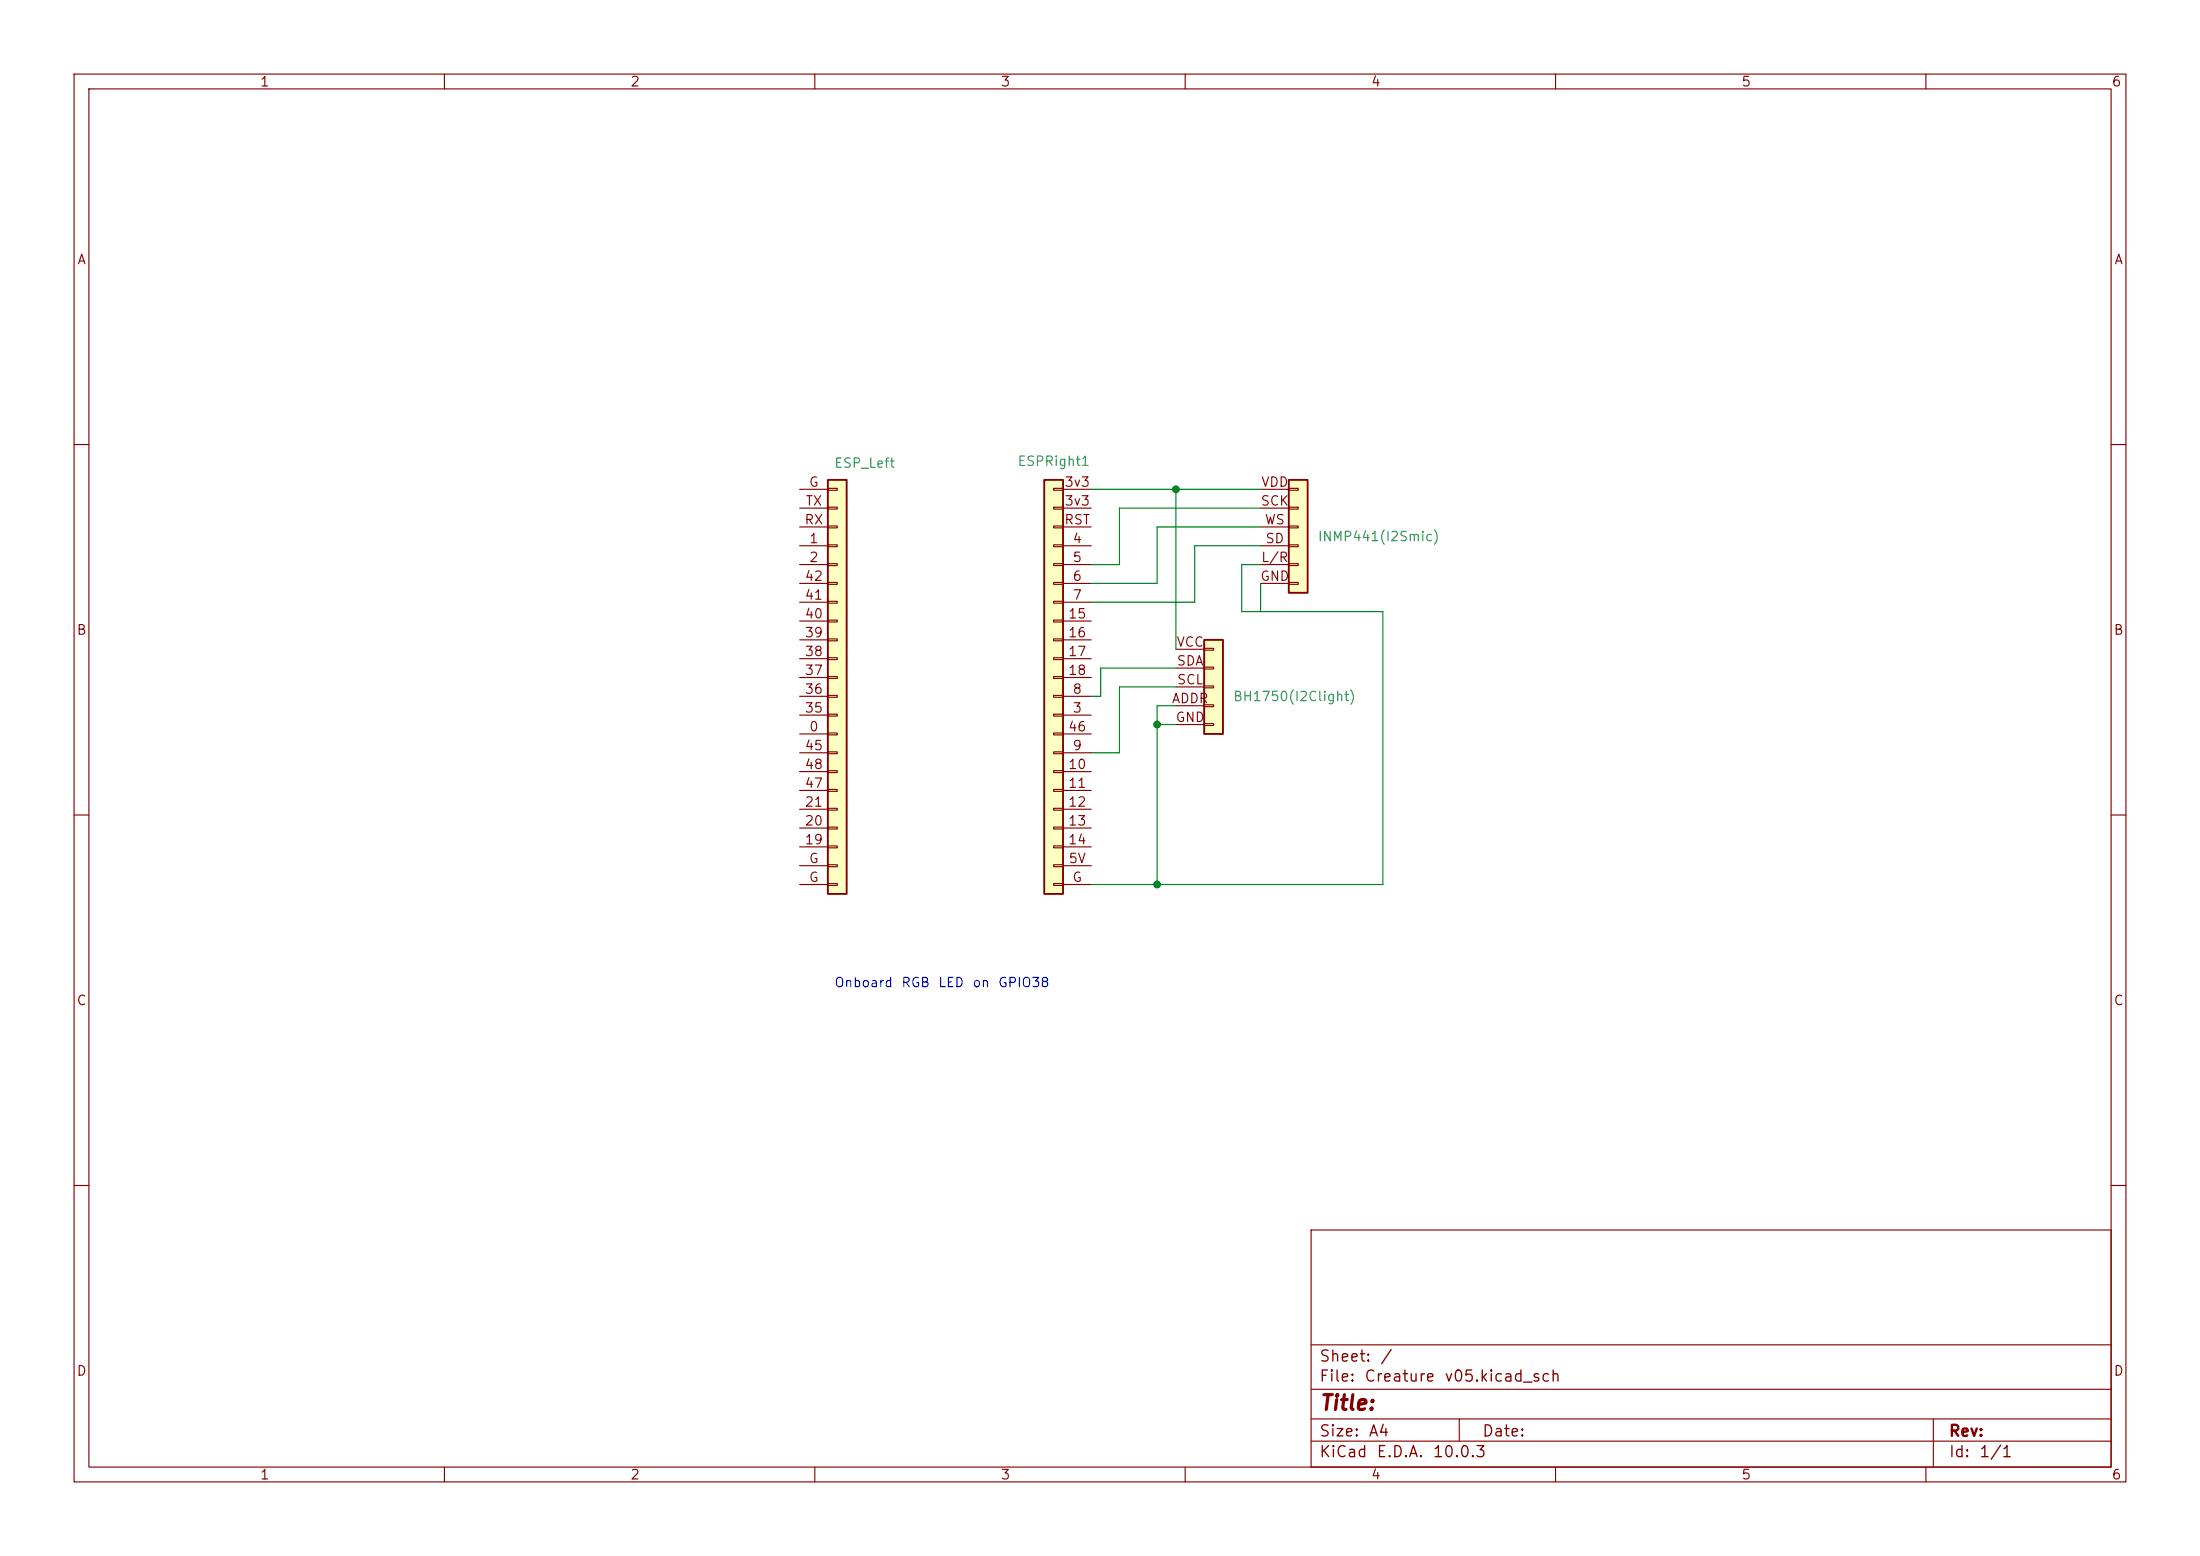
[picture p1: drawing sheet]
(kicad_sch
 (version 20260306)
 (generator "eeschema")
 (generator_version "10.0")
 (paper "A4")
 (lib_symbols
  (symbol "Conn_01x22_1"
   (pin_names
    (offset 1.016) (hide yes)) (exclude_from_sim no) (in_bom yes) (on_board yes)
   (in_pos_files yes)
   (duplicate_pin_numbers_are_jumpers no)
   (property "Reference" "J3" (at 0 -34.29 0) (show_name no) (do_not_autoplace no) (effects (font (size 1.27 1.27))))
   (property "Value" "Conn_01x22" (at 0 -31.75 0) (show_name no) (do_not_autoplace no) (effects (font (size 1.27 1.27))))
   (property "Footprint" "" (at 0 0 0) (show_name no) (do_not_autoplace no) (hide yes) (effects (font (size 1.27 1.27))))
   (property "Datasheet" "" (at 0 0 0) (show_name no) (do_not_autoplace no) (hide yes) (effects (font (size 1.27 1.27))))
   (property "Description" "Generic connector, single row, 01x22, script generated (kicad-library-utils/schlib/autogen/connector/)" (at 0 0 0) (show_name no) (do_not_autoplace no) (hide yes) (effects (font (size 1.27 1.27))))
   (symbol "Conn_01x22_1_1_1"
    (rectangle (start -1.27 26.67) (end 1.27 -29.21) (stroke (width 0.254) (type default)) (fill (type background)))
    (rectangle (start -1.27 25.527) (end 0 25.273) (stroke (width 0.1524) (type default)) (fill (type none)))
    (rectangle (start -1.27 22.987) (end 0 22.733) (stroke (width 0.1524) (type default)) (fill (type none)))
    (rectangle (start -1.27 20.447) (end 0 20.193) (stroke (width 0.1524) (type default)) (fill (type none)))
    (rectangle (start -1.27 17.907) (end 0 17.653) (stroke (width 0.1524) (type default)) (fill (type none)))
    (rectangle (start -1.27 15.367) (end 0 15.113) (stroke (width 0.1524) (type default)) (fill (type none)))
    (rectangle (start -1.27 12.827) (end 0 12.573) (stroke (width 0.1524) (type default)) (fill (type none)))
    (rectangle (start -1.27 10.287) (end 0 10.033) (stroke (width 0.1524) (type default)) (fill (type none)))
    (rectangle (start -1.27 7.747) (end 0 7.493) (stroke (width 0.1524) (type default)) (fill (type none)))
    (rectangle (start -1.27 5.207) (end 0 4.953) (stroke (width 0.1524) (type default)) (fill (type none)))
    (rectangle (start -1.27 2.667) (end 0 2.413) (stroke (width 0.1524) (type default)) (fill (type none)))
    (rectangle (start -1.27 0.127) (end 0 -0.127) (stroke (width 0.1524) (type default)) (fill (type none)))
    (rectangle (start -1.27 -2.413) (end 0 -2.667) (stroke (width 0.1524) (type default)) (fill (type none)))
    (rectangle (start -1.27 -4.953) (end 0 -5.207) (stroke (width 0.1524) (type default)) (fill (type none)))
    (rectangle (start -1.27 -7.493) (end 0 -7.747) (stroke (width 0.1524) (type default)) (fill (type none)))
    (rectangle (start -1.27 -10.033) (end 0 -10.287) (stroke (width 0.1524) (type default)) (fill (type none)))
    (rectangle (start -1.27 -12.573) (end 0 -12.827) (stroke (width 0.1524) (type default)) (fill (type none)))
    (rectangle (start -1.27 -15.113) (end 0 -15.367) (stroke (width 0.1524) (type default)) (fill (type none)))
    (rectangle (start -1.27 -17.653) (end 0 -17.907) (stroke (width 0.1524) (type default)) (fill (type none)))
    (rectangle (start -1.27 -20.193) (end 0 -20.447) (stroke (width 0.1524) (type default)) (fill (type none)))
    (rectangle (start -1.27 -22.733) (end 0 -22.987) (stroke (width 0.1524) (type default)) (fill (type none)))
    (rectangle (start -1.27 -25.273) (end 0 -25.527) (stroke (width 0.1524) (type default)) (fill (type none)))
    (rectangle (start -1.27 -27.813) (end 0 -28.067) (stroke (width 0.1524) (type default)) (fill (type none)))
    (pin passive line (at -5.08 -7.62 0) (length 3.81) (name "Pin_14" (effects (font (size 1.27 1.27)))) (number "0" (effects (font (size 1.27 1.27)))))
    (pin passive line (at -5.08 17.78 0) (length 3.81) (name "Pin_4" (effects (font (size 1.27 1.27)))) (number "1" (effects (font (size 1.27 1.27)))))
    (pin passive line (at -5.08 15.24 0) (length 3.81) (name "Pin_5" (effects (font (size 1.27 1.27)))) (number "2" (effects (font (size 1.27 1.27)))))
    (pin passive line (at -5.08 -22.86 0) (length 3.81) (name "Pin_20" (effects (font (size 1.27 1.27)))) (number "19" (effects (font (size 1.27 1.27)))))
    (pin passive line (at -5.08 -20.32 0) (length 3.81) (name "Pin_19" (effects (font (size 1.27 1.27)))) (number "20" (effects (font (size 1.27 1.27)))))
    (pin passive line (at -5.08 -17.78 0) (length 3.81) (name "Pin_18" (effects (font (size 1.27 1.27)))) (number "21" (effects (font (size 1.27 1.27)))))
    (pin passive line (at -5.08 -5.08 0) (length 3.81) (name "Pin_13" (effects (font (size 1.27 1.27)))) (number "35" (effects (font (size 1.27 1.27)))))
    (pin passive line (at -5.08 -2.54 0) (length 3.81) (name "Pin_12" (effects (font (size 1.27 1.27)))) (number "36" (effects (font (size 1.27 1.27)))))
    (pin passive line (at -5.08 0 0) (length 3.81) (name "Pin_11" (effects (font (size 1.27 1.27)))) (number "37" (effects (font (size 1.27 1.27)))))
    (pin passive line (at -5.08 2.54 0) (length 3.81) (name "Pin_10" (effects (font (size 1.27 1.27)))) (number "38" (effects (font (size 1.27 1.27)))))
    (pin passive line (at -5.08 5.08 0) (length 3.81) (name "Pin_9" (effects (font (size 1.27 1.27)))) (number "39" (effects (font (size 1.27 1.27)))))
    (pin passive line (at -5.08 7.62 0) (length 3.81) (name "Pin_8" (effects (font (size 1.27 1.27)))) (number "40" (effects (font (size 1.27 1.27)))))
    (pin passive line (at -5.08 10.16 0) (length 3.81) (name "Pin_7" (effects (font (size 1.27 1.27)))) (number "41" (effects (font (size 1.27 1.27)))))
    (pin passive line (at -5.08 12.7 0) (length 3.81) (name "Pin_6" (effects (font (size 1.27 1.27)))) (number "42" (effects (font (size 1.27 1.27)))))
    (pin passive line (at -5.08 -10.16 0) (length 3.81) (name "Pin_15" (effects (font (size 1.27 1.27)))) (number "45" (effects (font (size 1.27 1.27)))))
    (pin passive line (at -5.08 -15.24 0) (length 3.81) (name "Pin_17" (effects (font (size 1.27 1.27)))) (number "47" (effects (font (size 1.27 1.27)))))
    (pin passive line (at -5.08 -12.7 0) (length 3.81) (name "Pin_16" (effects (font (size 1.27 1.27)))) (number "48" (effects (font (size 1.27 1.27)))))
    (pin passive line (at -5.08 25.4 0) (length 3.81) (name "Pin_1" (effects (font (size 1.27 1.27)))) (number "G" (effects (font (size 1.27 1.27)))))
    (pin passive line (at -5.08 -25.4 0) (length 3.81) (name "Pin_21" (effects (font (size 1.27 1.27)))) (number "G" (effects (font (size 1.27 1.27)))))
    (pin passive line (at -5.08 -27.94 0) (length 3.81) (name "Pin_22" (effects (font (size 1.27 1.27)))) (number "G" (effects (font (size 1.27 1.27)))))
    (pin passive line (at -5.08 20.32 0) (length 3.81) (name "Pin_3" (effects (font (size 1.27 1.27)))) (number "RX" (effects (font (size 1.27 1.27)))))
    (pin passive line (at -5.08 22.86 0) (length 3.81) (name "Pin_2" (effects (font (size 1.27 1.27)))) (number "TX" (effects (font (size 1.27 1.27))))))
   (embedded_fonts no))
  (symbol "Connector_Generic:Conn_01x05"
   (pin_names
    (offset 1.016) (hide yes)) (exclude_from_sim no) (in_bom yes) (on_board yes)
   (in_pos_files yes)
   (duplicate_pin_numbers_are_jumpers no)
   (property "Reference" "J1" (at 2.54 1.2701 0) (show_name no) (do_not_autoplace no) (hide yes) (effects (font (size 1.27 1.27)) (justify left)))
   (property "Value" "BH1750(I2Clight)" (at 2.54 -1.2699 0) (show_name no) (do_not_autoplace no) (effects (font (size 1.27 1.27)) (justify left)))
   (property "Footprint" "" (at 0 0 0) (show_name no) (do_not_autoplace no) (hide yes) (effects (font (size 1.27 1.27))))
   (property "Datasheet" "" (at 0 0 0) (show_name no) (do_not_autoplace no) (hide yes) (effects (font (size 1.27 1.27))))
   (property "Description" "Generic connector, single row, 01x05, script generated (kicad-library-utils/schlib/autogen/connector/)" (at 0 0 0) (show_name no) (do_not_autoplace no) (hide yes) (effects (font (size 1.27 1.27))))
   (symbol "Conn_01x05_1_1"
    (rectangle (start -1.27 6.35) (end 1.27 -6.35) (stroke (width 0.254) (type default)) (fill (type background)))
    (rectangle (start -1.27 5.207) (end 0 4.953) (stroke (width 0.1524) (type default)) (fill (type none)))
    (rectangle (start -1.27 2.667) (end 0 2.413) (stroke (width 0.1524) (type default)) (fill (type none)))
    (rectangle (start -1.27 0.127) (end 0 -0.127) (stroke (width 0.1524) (type default)) (fill (type none)))
    (rectangle (start -1.27 -2.413) (end 0 -2.667) (stroke (width 0.1524) (type default)) (fill (type none)))
    (rectangle (start -1.27 -4.953) (end 0 -5.207) (stroke (width 0.1524) (type default)) (fill (type none)))
    (pin passive line (at -5.08 -2.54 0) (length 3.81) (name "Pin_4" (effects (font (size 1.27 1.27)))) (number "ADDR" (effects (font (size 1.27 1.27)))))
    (pin passive line (at -5.08 -5.08 0) (length 3.81) (name "Pin_5" (effects (font (size 1.27 1.27)))) (number "GND" (effects (font (size 1.27 1.27)))))
    (pin passive line (at -5.08 0 0) (length 3.81) (name "Pin_3" (effects (font (size 1.27 1.27)))) (number "SCL" (effects (font (size 1.27 1.27)))))
    (pin passive line (at -5.08 2.54 0) (length 3.81) (name "Pin_2" (effects (font (size 1.27 1.27)))) (number "SDA" (effects (font (size 1.27 1.27)))))
    (pin passive line (at -5.08 5.08 0) (length 3.81) (name "Pin_1" (effects (font (size 1.27 1.27)))) (number "VCC" (effects (font (size 1.27 1.27))))))
   (embedded_fonts no))
  (symbol "Connector_Generic:Conn_01x06"
   (pin_names
    (offset 1.016) (hide yes)) (exclude_from_sim no) (in_bom yes) (on_board yes)
   (in_pos_files yes)
   (duplicate_pin_numbers_are_jumpers no)
   (property "Reference" "INMP441(I2Smic)" (at 2.54 -1.2699 0) (show_name no) (do_not_autoplace no) (effects (font (size 1.27 1.27)) (justify left)))
   (property "Value" "" (at 2.54 -2.5399 0) (show_name no) (do_not_autoplace no) (effects (font (size 1.27 1.27)) (justify left)))
   (property "Footprint" "" (at 0 0 0) (show_name no) (do_not_autoplace no) (hide yes) (effects (font (size 1.27 1.27))))
   (property "Datasheet" "" (at 0 0 0) (show_name no) (do_not_autoplace no) (hide yes) (effects (font (size 1.27 1.27))))
   (property "Description" "Generic connector, single row, 01x06, script generated (kicad-library-utils/schlib/autogen/connector/)" (at 0 0 0) (show_name no) (do_not_autoplace no) (hide yes) (effects (font (size 1.27 1.27))))
   (symbol "Conn_01x06_1_1"
    (rectangle (start -1.27 6.35) (end 1.27 -8.89) (stroke (width 0.254) (type default)) (fill (type background)))
    (rectangle (start -1.27 5.207) (end 0 4.953) (stroke (width 0.1524) (type default)) (fill (type none)))
    (rectangle (start -1.27 2.667) (end 0 2.413) (stroke (width 0.1524) (type default)) (fill (type none)))
    (rectangle (start -1.27 0.127) (end 0 -0.127) (stroke (width 0.1524) (type default)) (fill (type none)))
    (rectangle (start -1.27 -2.413) (end 0 -2.667) (stroke (width 0.1524) (type default)) (fill (type none)))
    (rectangle (start -1.27 -4.953) (end 0 -5.207) (stroke (width 0.1524) (type default)) (fill (type none)))
    (rectangle (start -1.27 -7.493) (end 0 -7.747) (stroke (width 0.1524) (type default)) (fill (type none)))
    (pin passive line (at -5.08 -7.62 0) (length 3.81) (name "Pin_6" (effects (font (size 1.27 1.27)))) (number "GND" (effects (font (size 1.27 1.27)))))
    (pin passive line (at -5.08 -5.08 0) (length 3.81) (name "Pin_5" (effects (font (size 1.27 1.27)))) (number "L/R" (effects (font (size 1.27 1.27)))))
    (pin passive line (at -5.08 2.54 0) (length 3.81) (name "Pin_2" (effects (font (size 1.27 1.27)))) (number "SCK" (effects (font (size 1.27 1.27)))))
    (pin passive line (at -5.08 -2.54 0) (length 3.81) (name "Pin_4" (effects (font (size 1.27 1.27)))) (number "SD" (effects (font (size 1.27 1.27)))))
    (pin passive line (at -5.08 5.08 0) (length 3.81) (name "Pin_1" (effects (font (size 1.27 1.27)))) (number "VDD" (effects (font (size 1.27 1.27)))))
    (pin passive line (at -5.08 0 0) (length 3.81) (name "Pin_3" (effects (font (size 1.27 1.27)))) (number "WS" (effects (font (size 1.27 1.27))))))
   (embedded_fonts no))
  (symbol "Connector_Generic:Conn_01x22"
   (pin_names
    (offset 1.016) (hide yes)) (exclude_from_sim no) (in_bom yes) (on_board yes)
   (in_pos_files yes)
   (duplicate_pin_numbers_are_jumpers no)
   (property "Reference" "J3" (at 0 -34.29 0) (show_name no) (do_not_autoplace no) (effects (font (size 1.27 1.27))))
   (property "Value" "Conn_01x22" (at 0 -31.75 0) (show_name no) (do_not_autoplace no) (effects (font (size 1.27 1.27))))
   (property "Footprint" "" (at 0 0 0) (show_name no) (do_not_autoplace no) (hide yes) (effects (font (size 1.27 1.27))))
   (property "Datasheet" "" (at 0 0 0) (show_name no) (do_not_autoplace no) (hide yes) (effects (font (size 1.27 1.27))))
   (property "Description" "Generic connector, single row, 01x22, script generated (kicad-library-utils/schlib/autogen/connector/)" (at 0 0 0) (show_name no) (do_not_autoplace no) (hide yes) (effects (font (size 1.27 1.27))))
   (symbol "Conn_01x22_1_1"
    (rectangle (start -1.27 26.67) (end 1.27 -29.21) (stroke (width 0.254) (type default)) (fill (type background)))
    (rectangle (start -1.27 25.527) (end 0 25.273) (stroke (width 0.1524) (type default)) (fill (type none)))
    (rectangle (start -1.27 22.987) (end 0 22.733) (stroke (width 0.1524) (type default)) (fill (type none)))
    (rectangle (start -1.27 20.447) (end 0 20.193) (stroke (width 0.1524) (type default)) (fill (type none)))
    (rectangle (start -1.27 17.907) (end 0 17.653) (stroke (width 0.1524) (type default)) (fill (type none)))
    (rectangle (start -1.27 15.367) (end 0 15.113) (stroke (width 0.1524) (type default)) (fill (type none)))
    (rectangle (start -1.27 12.827) (end 0 12.573) (stroke (width 0.1524) (type default)) (fill (type none)))
    (rectangle (start -1.27 10.287) (end 0 10.033) (stroke (width 0.1524) (type default)) (fill (type none)))
    (rectangle (start -1.27 7.747) (end 0 7.493) (stroke (width 0.1524) (type default)) (fill (type none)))
    (rectangle (start -1.27 5.207) (end 0 4.953) (stroke (width 0.1524) (type default)) (fill (type none)))
    (rectangle (start -1.27 2.667) (end 0 2.413) (stroke (width 0.1524) (type default)) (fill (type none)))
    (rectangle (start -1.27 0.127) (end 0 -0.127) (stroke (width 0.1524) (type default)) (fill (type none)))
    (rectangle (start -1.27 -2.413) (end 0 -2.667) (stroke (width 0.1524) (type default)) (fill (type none)))
    (rectangle (start -1.27 -4.953) (end 0 -5.207) (stroke (width 0.1524) (type default)) (fill (type none)))
    (rectangle (start -1.27 -7.493) (end 0 -7.747) (stroke (width 0.1524) (type default)) (fill (type none)))
    (rectangle (start -1.27 -10.033) (end 0 -10.287) (stroke (width 0.1524) (type default)) (fill (type none)))
    (rectangle (start -1.27 -12.573) (end 0 -12.827) (stroke (width 0.1524) (type default)) (fill (type none)))
    (rectangle (start -1.27 -15.113) (end 0 -15.367) (stroke (width 0.1524) (type default)) (fill (type none)))
    (rectangle (start -1.27 -17.653) (end 0 -17.907) (stroke (width 0.1524) (type default)) (fill (type none)))
    (rectangle (start -1.27 -20.193) (end 0 -20.447) (stroke (width 0.1524) (type default)) (fill (type none)))
    (rectangle (start -1.27 -22.733) (end 0 -22.987) (stroke (width 0.1524) (type default)) (fill (type none)))
    (rectangle (start -1.27 -25.273) (end 0 -25.527) (stroke (width 0.1524) (type default)) (fill (type none)))
    (rectangle (start -1.27 -27.813) (end 0 -28.067) (stroke (width 0.1524) (type default)) (fill (type none)))
    (pin passive line (at -5.08 2.54 0) (length 3.81) (name "Pin_10" (effects (font (size 1.27 1.27)))) (number "3" (effects (font (size 1.27 1.27)))))
    (pin passive line (at -5.08 -25.4 0) (length 3.81) (name "Pin_21" (effects (font (size 1.27 1.27)))) (number "3v3" (effects (font (size 1.27 1.27)))))
    (pin passive line (at -5.08 -27.94 0) (length 3.81) (name "Pin_22" (effects (font (size 1.27 1.27)))) (number "3v3" (effects (font (size 1.27 1.27)))))
    (pin passive line (at -5.08 -20.32 0) (length 3.81) (name "Pin_19" (effects (font (size 1.27 1.27)))) (number "4" (effects (font (size 1.27 1.27)))))
    (pin passive line (at -5.08 -17.78 0) (length 3.81) (name "Pin_18" (effects (font (size 1.27 1.27)))) (number "5" (effects (font (size 1.27 1.27)))))
    (pin passive line (at -5.08 22.86 0) (length 3.81) (name "Pin_2" (effects (font (size 1.27 1.27)))) (number "5V" (effects (font (size 1.27 1.27)))))
    (pin passive line (at -5.08 -15.24 0) (length 3.81) (name "Pin_17" (effects (font (size 1.27 1.27)))) (number "6" (effects (font (size 1.27 1.27)))))
    (pin passive line (at -5.08 -12.7 0) (length 3.81) (name "Pin_16" (effects (font (size 1.27 1.27)))) (number "7" (effects (font (size 1.27 1.27)))))
    (pin passive line (at -5.08 0 0) (length 3.81) (name "Pin_11" (effects (font (size 1.27 1.27)))) (number "8" (effects (font (size 1.27 1.27)))))
    (pin passive line (at -5.08 7.62 0) (length 3.81) (name "Pin_8" (effects (font (size 1.27 1.27)))) (number "9" (effects (font (size 1.27 1.27)))))
    (pin passive line (at -5.08 10.16 0) (length 3.81) (name "Pin_7" (effects (font (size 1.27 1.27)))) (number "10" (effects (font (size 1.27 1.27)))))
    (pin passive line (at -5.08 12.7 0) (length 3.81) (name "Pin_6" (effects (font (size 1.27 1.27)))) (number "11" (effects (font (size 1.27 1.27)))))
    (pin passive line (at -5.08 15.24 0) (length 3.81) (name "Pin_5" (effects (font (size 1.27 1.27)))) (number "12" (effects (font (size 1.27 1.27)))))
    (pin passive line (at -5.08 17.78 0) (length 3.81) (name "Pin_4" (effects (font (size 1.27 1.27)))) (number "13" (effects (font (size 1.27 1.27)))))
    (pin passive line (at -5.08 20.32 0) (length 3.81) (name "Pin_3" (effects (font (size 1.27 1.27)))) (number "14" (effects (font (size 1.27 1.27)))))
    (pin passive line (at -5.08 -10.16 0) (length 3.81) (name "Pin_15" (effects (font (size 1.27 1.27)))) (number "15" (effects (font (size 1.27 1.27)))))
    (pin passive line (at -5.08 -7.62 0) (length 3.81) (name "Pin_14" (effects (font (size 1.27 1.27)))) (number "16" (effects (font (size 1.27 1.27)))))
    (pin passive line (at -5.08 -5.08 0) (length 3.81) (name "Pin_13" (effects (font (size 1.27 1.27)))) (number "17" (effects (font (size 1.27 1.27)))))
    (pin passive line (at -5.08 -2.54 0) (length 3.81) (name "Pin_12" (effects (font (size 1.27 1.27)))) (number "18" (effects (font (size 1.27 1.27)))))
    (pin passive line (at -5.08 5.08 0) (length 3.81) (name "Pin_9" (effects (font (size 1.27 1.27)))) (number "46" (effects (font (size 1.27 1.27)))))
    (pin passive line (at -5.08 25.4 0) (length 3.81) (name "Pin_1" (effects (font (size 1.27 1.27)))) (number "G" (effects (font (size 1.27 1.27)))))
    (pin passive line (at -5.08 -22.86 0) (length 3.81) (name "Pin_20" (effects (font (size 1.27 1.27)))) (number "RST" (effects (font (size 1.27 1.27))))))
   (embedded_fonts no)))
 (text "Onboard RGB LED on GPIO38"
  (exclude_from_sim no)
  (at 126.746 132.842 0)
  (effects (font (size 1.27 1.27))))
 (junction
  (at 158.75 66.04)
  (diameter 0)
  (color 0 0 0 0))
 (junction
  (at 156.21 119.38)
  (diameter 0)
  (color 0 0 0 0))
 (junction
  (at 156.21 97.79)
  (diameter 0)
  (color 0 0 0 0))
 (wire
  (pts (xy 156.21 71.12) (xy 156.21 78.74))
  (stroke (width 0) (type default)))
 (wire
  (pts (xy 170.18 68.58) (xy 151.13 68.58))
  (stroke (width 0) (type default)))
 (wire
  (pts (xy 170.18 71.12) (xy 156.21 71.12))
  (stroke (width 0) (type default)))
 (wire
  (pts (xy 147.32 119.38) (xy 156.21 119.38))
  (stroke (width 0) (type default)))
 (wire
  (pts (xy 158.75 90.17) (xy 148.59 90.17))
  (stroke (width 0) (type default)))
 (wire
  (pts (xy 148.59 90.17) (xy 148.59 93.98))
  (stroke (width 0) (type default)))
 (wire
  (pts (xy 158.75 66.04) (xy 170.18 66.04))
  (stroke (width 0) (type default)))
 (wire
  (pts (xy 156.21 97.79) (xy 158.75 97.79))
  (stroke (width 0) (type default)))
 (wire
  (pts (xy 151.13 92.71) (xy 151.13 101.6))
  (stroke (width 0) (type default)))
 (wire
  (pts (xy 148.59 93.98) (xy 147.32 93.98))
  (stroke (width 0) (type default)))
 (wire
  (pts (xy 161.29 73.66) (xy 161.29 81.28))
  (stroke (width 0) (type default)))
 (wire
  (pts (xy 167.64 76.2) (xy 167.64 82.55))
  (stroke (width 0) (type default)))
 (wire
  (pts (xy 156.21 95.25) (xy 158.75 95.25))
  (stroke (width 0) (type default)))
 (wire
  (pts (xy 170.18 82.55) (xy 170.18 78.74))
  (stroke (width 0) (type default)))
 (wire
  (pts (xy 167.64 82.55) (xy 186.69 82.55))
  (stroke (width 0) (type default)))
 (wire
  (pts (xy 170.18 73.66) (xy 161.29 73.66))
  (stroke (width 0) (type default)))
 (wire
  (pts (xy 186.69 82.55) (xy 186.69 119.38))
  (stroke (width 0) (type default)))
 (wire
  (pts (xy 147.32 78.74) (xy 156.21 78.74))
  (stroke (width 0) (type default)))
 (wire
  (pts (xy 151.13 68.58) (xy 151.13 76.2))
  (stroke (width 0) (type default)))
 (wire
  (pts (xy 151.13 76.2) (xy 147.32 76.2))
  (stroke (width 0) (type default)))
 (wire
  (pts (xy 147.32 81.28) (xy 161.29 81.28))
  (stroke (width 0) (type default)))
 (wire
  (pts (xy 158.75 87.63) (xy 158.75 66.04))
  (stroke (width 0) (type default)))
 (wire
  (pts (xy 147.32 101.6) (xy 151.13 101.6))
  (stroke (width 0) (type default)))
 (wire
  (pts (xy 156.21 119.38) (xy 186.69 119.38))
  (stroke (width 0) (type default)))
 (wire
  (pts (xy 147.32 66.04) (xy 158.75 66.04))
  (stroke (width 0) (type default)))
 (wire
  (pts (xy 167.64 76.2) (xy 170.18 76.2))
  (stroke (width 0) (type default)))
 (wire
  (pts (xy 156.21 97.79) (xy 156.21 119.38))
  (stroke (width 0) (type default)))
 (wire
  (pts (xy 158.75 92.71) (xy 151.13 92.71))
  (stroke (width 0) (type default)))
 (wire
  (pts (xy 156.21 97.79) (xy 156.21 95.25))
  (stroke (width 0) (type default)))
 (symbol
  (lib_id "Connector_Generic:Conn_01x06")
  (at 175.26 71.12 0)
  (unit 1)
  (body_style 1)
  (exclude_from_sim no)
  (in_bom yes)
  (on_board yes)
  (in_pos_files yes)
  (dnp no)
  (fields_autoplaced yes)
  (property "Reference" "INMP441(I2Smic)" (at 177.8 72.3899 0) (show_name no) (do_not_autoplace no) (effects (font (size 1.27 1.27)) (justify left)))
  (property "Value" "" (at 177.8 73.6599 0) (show_name no) (do_not_autoplace no) (effects (font (size 1.27 1.27)) (justify left)))
  (property "Footprint" "" (at 175.26 71.12 0) (hide yes) (show_name no) (do_not_autoplace no) (effects (font (size 1.27 1.27))))
  (property "Datasheet" "" (at 175.26 71.12 0) (hide yes) (show_name no) (do_not_autoplace no) (effects (font (size 1.27 1.27))))
  (property "Description" "Generic connector, single row, 01x06, script generated (kicad-library-utils/schlib/autogen/connector/)" (at 175.26 71.12 0) (hide yes) (show_name no) (do_not_autoplace no) (effects (font (size 1.27 1.27))))
  (pin "SCK")
  (pin "VDD")
  (pin "GND")
  (pin "WS")
  (pin "SD")
  (pin "L/R")
  (instances (project "Creature v05" (path "" (reference "INMP441(I2Smic)") (unit 1)))))
 (symbol
  (lib_name "Conn_01x22_1")
  (lib_id "Connector_Generic:Conn_01x22")
  (at 113.03 91.44 0)
  (unit 1)
  (body_style 1)
  (exclude_from_sim no)
  (in_bom yes)
  (on_board yes)
  (in_pos_files yes)
  (dnp no)
  (property "Reference" "J3" (at 115.57 91.4399 0) (hide yes) (show_name no) (do_not_autoplace no) (effects (font (size 1.27 1.27)) (justify left)))
  (property "Value" "ESP_Left" (at 112.522 62.484 0) (show_name no) (do_not_autoplace no) (effects (font (size 1.27 1.27)) (justify left)))
  (property "Footprint" "" (at 113.03 91.44 0) (hide yes) (show_name no) (do_not_autoplace no) (effects (font (size 1.27 1.27))))
  (property "Datasheet" "" (at 113.03 91.44 0) (hide yes) (show_name no) (do_not_autoplace no) (effects (font (size 1.27 1.27))))
  (property "Description" "Generic connector, single row, 01x22, script generated (kicad-library-utils/schlib/autogen/connector/)" (at 113.03 91.44 0) (hide yes) (show_name no) (do_not_autoplace no) (effects (font (size 1.27 1.27))))
  (pin "42")
  (pin "41")
  (pin "G")
  (pin "19")
  (pin "RX")
  (pin "1")
  (pin "2")
  (pin "21")
  (pin "37")
  (pin "47")
  (pin "TX")
  (pin "48")
  (pin "20")
  (pin "40")
  (pin "G")
  (pin "G")
  (pin "35")
  (pin "45")
  (pin "38")
  (pin "0")
  (pin "36")
  (pin "39"))
 (symbol
  (lib_id "Connector_Generic:Conn_01x05")
  (at 163.83 92.71 0)
  (unit 1)
  (body_style 1)
  (exclude_from_sim no)
  (in_bom yes)
  (on_board yes)
  (in_pos_files yes)
  (dnp no)
  (fields_autoplaced yes)
  (property "Reference" "J1" (at 166.37 91.4399 0) (hide yes) (show_name no) (do_not_autoplace no) (effects (font (size 1.27 1.27)) (justify left)))
  (property "Value" "BH1750(I2Clight)" (at 166.37 93.9799 0) (show_name no) (do_not_autoplace no) (effects (font (size 1.27 1.27)) (justify left)))
  (property "Footprint" "" (at 163.83 92.71 0) (hide yes) (show_name no) (do_not_autoplace no) (effects (font (size 1.27 1.27))))
  (property "Datasheet" "" (at 163.83 92.71 0) (hide yes) (show_name no) (do_not_autoplace no) (effects (font (size 1.27 1.27))))
  (property "Description" "Generic connector, single row, 01x05, script generated (kicad-library-utils/schlib/autogen/connector/)" (at 163.83 92.71 0) (hide yes) (show_name no) (do_not_autoplace no) (effects (font (size 1.27 1.27))))
  (pin "GND")
  (pin "ADDR")
  (pin "SCL")
  (pin "VCC")
  (pin "SDA"))
 (symbol
  (lib_id "Connector_Generic:Conn_01x22")
  (at 142.24 93.98 180)
  (unit 1)
  (body_style 1)
  (exclude_from_sim no)
  (in_bom yes)
  (on_board yes)
  (in_pos_files yes)
  (dnp no)
  (fields_autoplaced yes)
  (property "Reference" "ESPRight1" (at 142.24 62.23 0) (show_name no) (do_not_autoplace no) (effects (font (size 1.27 1.27))))
  (property "Value" "" (at 142.24 62.23 0) (show_name no) (do_not_autoplace no) (effects (font (size 1.27 1.27))))
  (property "Footprint" "" (at 142.24 93.98 0) (hide yes) (show_name no) (do_not_autoplace no) (effects (font (size 1.27 1.27))))
  (property "Datasheet" "" (at 142.24 93.98 0) (hide yes) (show_name no) (do_not_autoplace no) (effects (font (size 1.27 1.27))))
  (property "Description" "Generic connector, single row, 01x22, script generated (kicad-library-utils/schlib/autogen/connector/)" (at 142.24 93.98 0) (hide yes) (show_name no) (do_not_autoplace no) (effects (font (size 1.27 1.27))))
  (pin "3v3")
  (pin "6")
  (pin "7")
  (pin "8")
  (pin "9")
  (pin "10")
  (pin "11")
  (pin "12")
  (pin "13")
  (pin "14")
  (pin "15")
  (pin "16")
  (pin "17")
  (pin "18")
  (pin "RST")
  (pin "3v3")
  (pin "G")
  (pin "5V")
  (pin "3")
  (pin "4")
  (pin "5")
  (pin "46"))
 (sheet_instances
  (path ""
   (page "1")))
 (embedded_fonts no))
